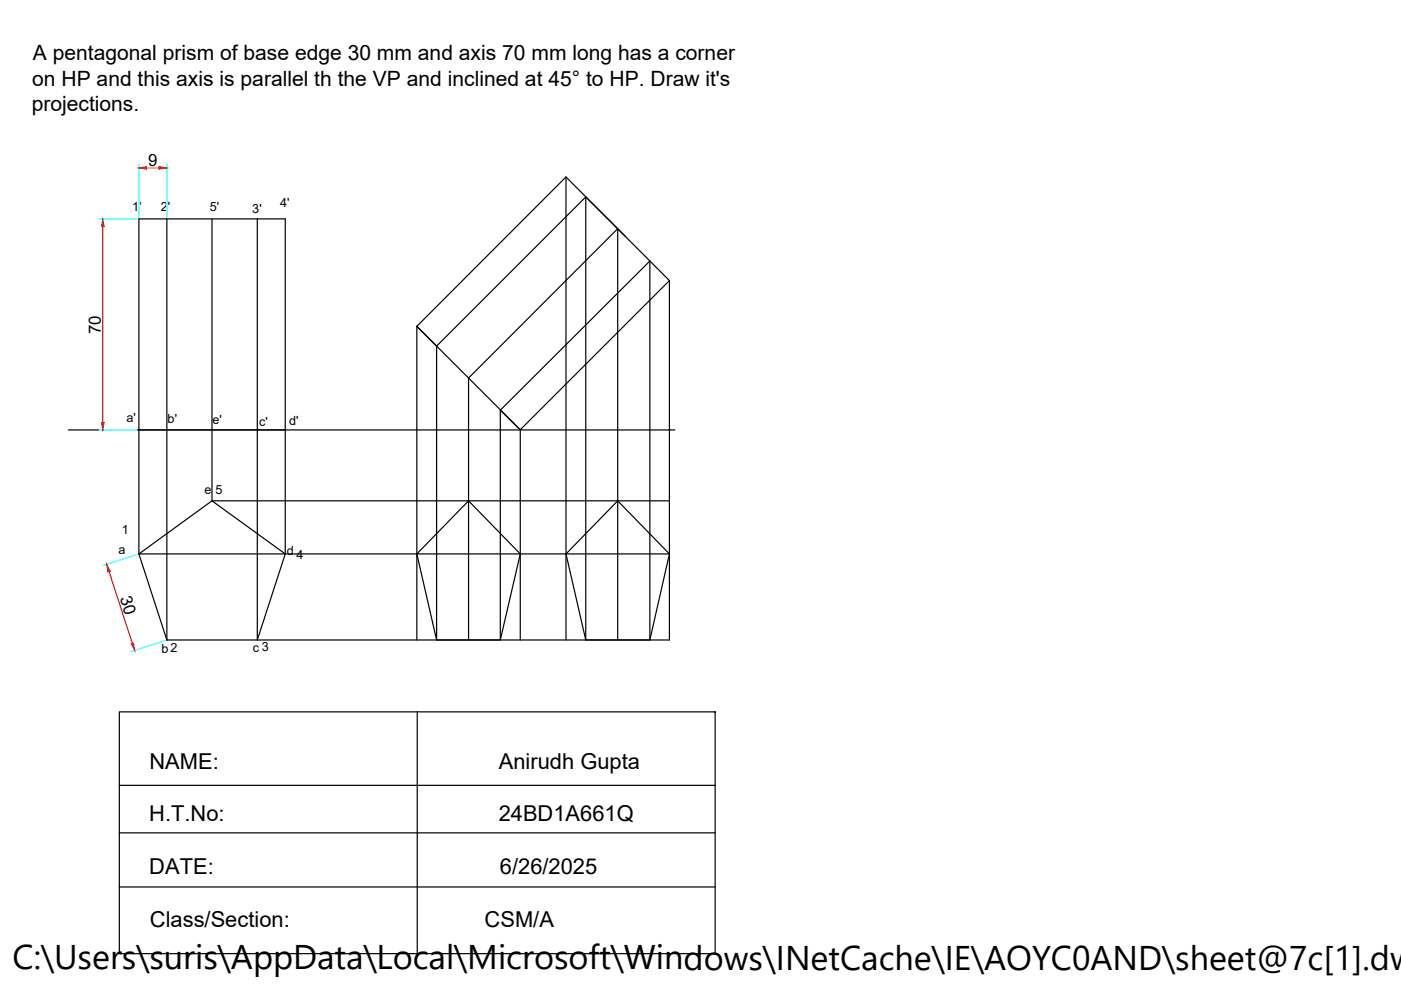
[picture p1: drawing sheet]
<svg xmlns="http://www.w3.org/2000/svg" width="297mm" height="210mm" viewBox="0 0 297 210" stroke-linecap="round" stroke-linejoin="round" font-family="sans-serif">
<!-- layer: 0 -->
<g fill="none" stroke="#000" stroke-width=".25">
<path d="M120 37.5l-31.6 31.7 4.2 4.2 31.6-31.6 8.4 8.3M120 37.5l21.9 22M120 37.5v98.2M35.4 46.4v89.3M44.9 46.4v59.8h97M54.6 46.4v89.3h87.3v-76.2M124.2 41.8v93.9M141.9 59.5l-31.6 31.6M92.6 73.4v62.3M14.5 91.2h128.6M106.1 87v48.7M110.3 91.1l-21.9-21.9v66.5"/>
<path d="M110.3 91.2l-4.2-4.2 31.7-31.7v80.4M110.3 91.1v44.6M29.4 117.4l15.5-11.2 15.6 11.2-5.9 18.3h-19.2zM60.5 117.4v-71h-31.1v71h112.5M99.3 106.2l11 11.2-4.2 18.3h-13.5l-4.2-18.3zM131 106.2l10.9 11.2-4.1 18.3h-13.6l-4.2-18.3zM99.3 135.7v-55.5l31.7-31.7v87.2M25.3 150.9h126.3v51.3h-126.3zM88.5 150.9v51.3M25.3 166.5h126.3M25.3 176.6h126.3M25.3 188.1h126.3"/>
</g>
<path d="M29.4 34.8v11.2M35.4 34.8v11.2M21 46.4h8M21 91.2h8M29.1 117.6l-7.2 2.3M35 135.8l-7.2 2.3" fill="none" stroke="#0ff" stroke-width=".25"/>
<path d="M31.1 35.6h2.7M21.8 48v41.6M23.1 121.2l5 15.2" fill="none" stroke="#f00" stroke-width=".25"/>
<g fill="#f00" stroke="#f00" stroke-width=".21">
<path d="M21.5 89.6h.6l-.3 1.6z"/>
<path d="M21.8 46.4l.3 1.6h-.6z"/>
<path d="M22.6 119.7l.8 1.4-.5 .2z"/>
<path d="M27.8 136.5l.5-.2 .3 1.6z"/>
<path d="M29.4 35.6l1.7-.3v.6z"/>
<path d="M33.8 35.3l1.6 .3-1.6 .3z"/>
</g>
<text font-size="7.3" x="2.7" y="205.5">C:\Users\suris\AppData\Local\Microsoft\Windows\INetCache\IE\AOYC0AND\sheet@7c[1].dw</text>
<g font-size="4.6">
<text x="31.7" y="163">NAME:</text>
<text x="105.8" y="163">Anirudh Gupta</text>
<text x="31.7" y="174.2">H.T.No:</text>
<text x="105.7" y="174.2">24BD1A661Q</text>
<text x="31.7" y="185.3">DATE:</text>
<text x="106" y="185.3">6/26/2025</text>
<text x="31.8" y="196.5">Class/Section:</text>
<text x="102.8" y="196.5">CSM/A</text>
</g>
<g font-size="4.5">
<text x="7" y="12.8">A pentagonal prism of base edge 30 mm and axis 70 mm long has a corner</text>
<text x="6.7" y="23.5">projections.</text>
<text x="6.8" y="18.1">on HP and this axis is parallel th the VP and inclined at 45° to HP. Draw it's</text>
</g>
<g font-size="3.6">
<text x="31.4" y="35.2">9</text>
<text x="21.4" y="70.8" transform="rotate(-90 21.4 70.8)">70</text>
<text x="25.4" y="126.8" transform="rotate(72 25.4 126.8)">30</text>
</g>
<g font-size="2.7">
<text x="28" y="44.6">1'</text>
<text x="34.1" y="44.8">2'</text>
<text x="44.5" y="44.8">5'</text>
<text x="53.5" y="45.1">3'</text>
<text x="59.4" y="44">4'</text>
<text x="26.8" y="89.4">a'</text>
<text x="35.5" y="89.7">b'</text>
<text x="45.1" y="89.8">e'</text>
<text x="55" y="90.3">c'</text>
<text x="61.3" y="90">d'</text>
<text x="43.4" y="104.8">e</text>
<text x="45.7" y="104.7">5</text>
<text x="25.9" y="113.2">1</text>
<text x="25.1" y="117.4">a</text>
<text x="60.8" y="117.7">d</text>
<text x="62.9" y="118.6">4</text>
<text x="34.2" y="138.4">b2</text>
<text x="53.6" y="138.3">c 3</text>
</g>
</svg>
